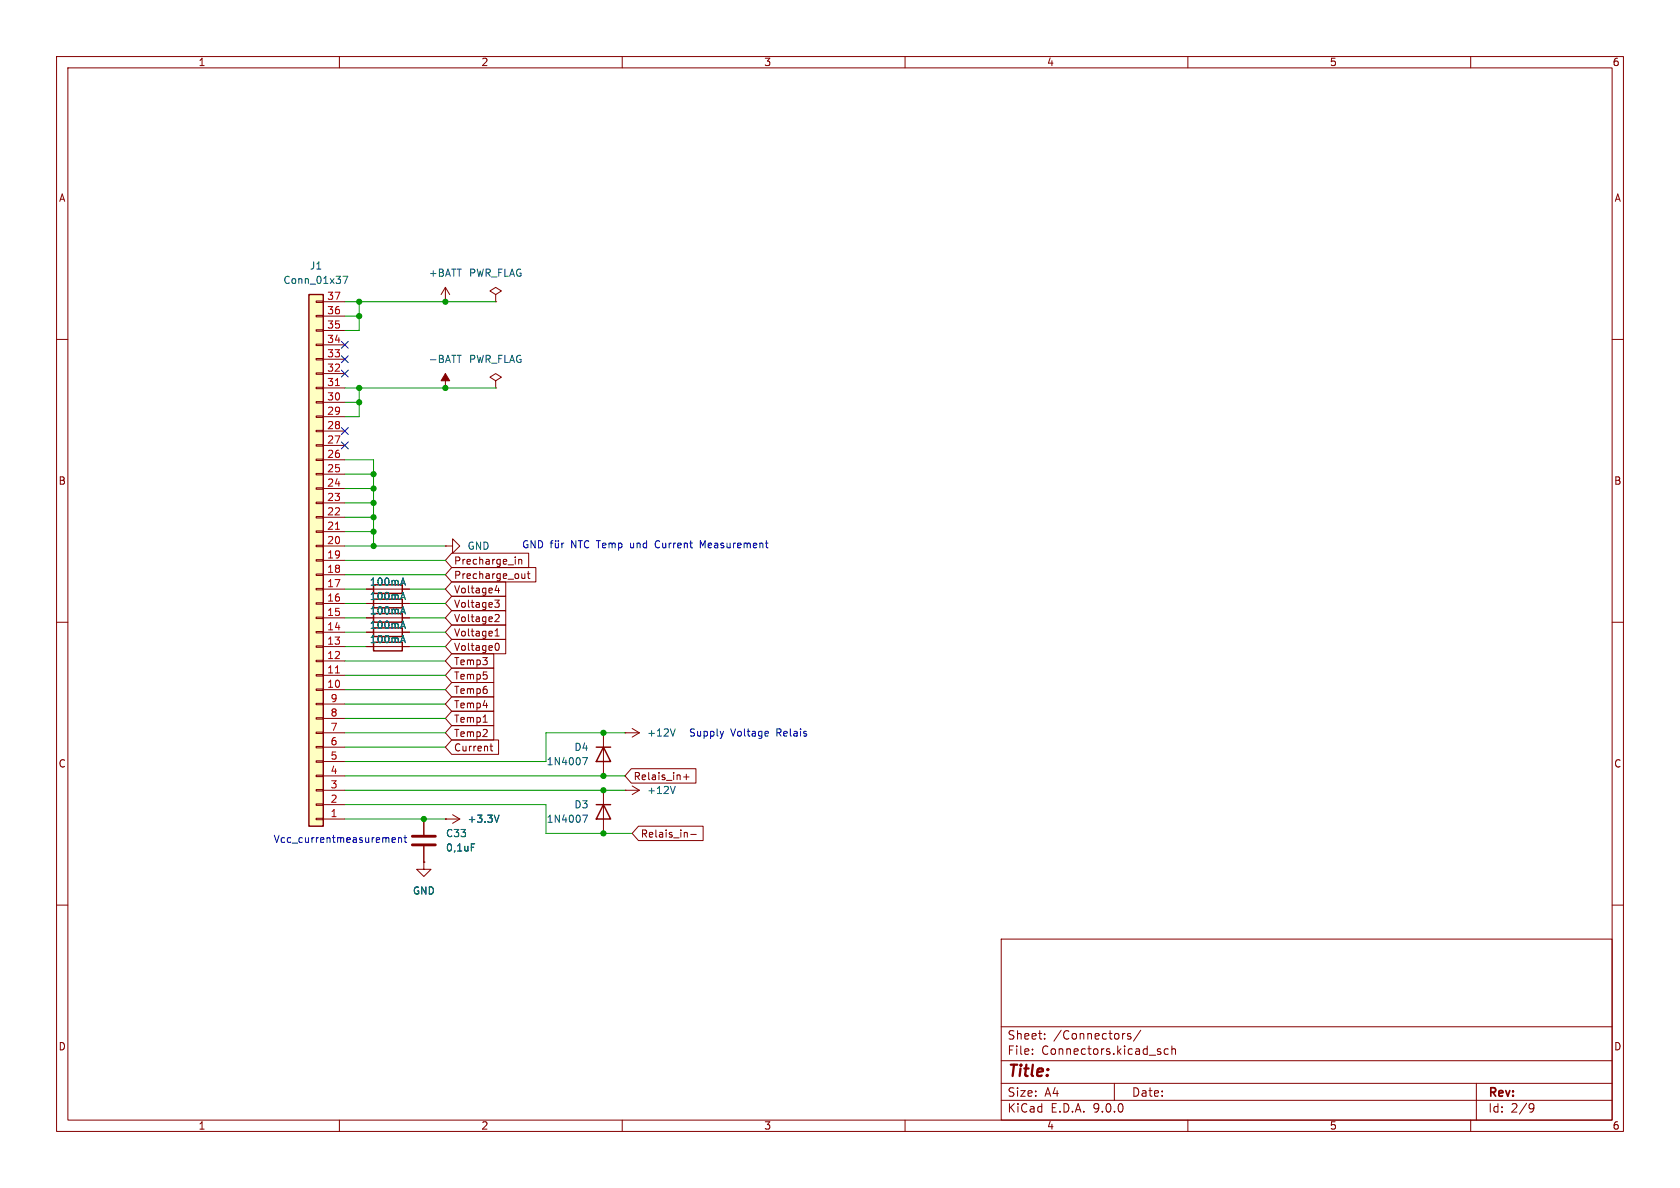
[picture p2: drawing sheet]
<svg xmlns="http://www.w3.org/2000/svg" width="297mm" height="210mm" viewBox="0 0 297 210" stroke-linecap="round" stroke-linejoin="round" font-family="sans-serif">
<g fill="none" stroke="#840000" stroke-width=".18">
<path d="M10 10h277v190h-277zM12 12h273v186h-273zM60 10v2M110 10v2M160 10v2M210 10v2M260 10v2M10 60h2M285 60h2M10 110h2M285 110h2M106.7 139.7v7.6"/>
<path d="M10 160h2M177 166h108v32h-108zM285 160h2M60 198v2M110 198v2M160 198v2M177 194.5h108M177 191.5h108M177 187.5h108M177 181.5h108M182.5 186.3v.1M182.5 185.5v.1"/>
<path d="M184.7 183.6v.1M184.7 182.8v.1M197 191.5v3M198.7 182.7h.2M199.9 182.8l-.4-.1-.2 .2 .1 .2 .5 .2v.3h-.6M201.7 182.1l-1.3 2M205.2 186v.3M206.5 185.5l-.4-.1-.3 .3v.4l.2 .2h.5M207.2 185.5l.2-.1 .3 .1 .1 .9M207.2 184.9v1.5M210 198v2M260 198v2"/>
<path d="M261 191.5v6.5M270.6 195.1l.5 .1a.99 .99 0 0 1-.4 1.4h-.2M271.2 195.7l-.3 .3h-.3"/>
</g>
<path d="M105.4 142.2h2.5M106.7 142.2l1.2 2.6h-2.5z" fill="none" stroke="#840000" stroke-width=".25"/>
<path d="M103 144.1h.8l-.5 1.3" fill="none" stroke="#006464" stroke-width=".18"/>
<path d="M54.6 52.1h2.5v94h-2.5z" fill="#ffffc2"/>
<path d="M54.6 52.1h2.5v94h-2.5zM66 111h5.1v1.5h-5.1zM66 108.5h5.1v1.5h-5.1zM66 113.5h5.1v1.6h-5.1zM66 103.4h5.1v1.5h-5.1zM66 105.9h5.1v1.5h-5.1zM105.4 132.1h2.5M106.7 132.1l1.2 2.5h-2.5z" fill="none" stroke="#840000" stroke-width=".25"/>
<g fill="none" stroke="#840000" stroke-width=".18">
<path d="M55.9 58.3h1.2v.2h-1.2zM55.9 55.8h1.2v.2h-1.2zM55.9 53.2h1.2v.3h-1.2zM57.1 58.4h3.9M57.1 55.9h3.9M57.1 53.3h3.9M78.7 53.3h.1M78.7 50.8v2.5M78.7 50.8l-.7 1.3M78.7 50.8l.8 1.3M87.6 52.1l1-.7-1-.6-1 .6 1 .7v1.2M87.6 53.3h.1"/>
<path d="M55.9 78.6h1.2v.3h-1.2zM55.9 76.1h1.2v.2h-1.2zM55.9 73.5h1.2v.3h-1.2zM55.9 71h1.2v.2h-1.2zM55.9 68.5h1.2v.2h-1.2zM55.9 65.9h1.2v.3h-1.2zM55.9 63.4h1.2v.2h-1.2zM55.9 60.8h1.2v.3h-1.2zM57.1 78.7h3.9M57.1 76.2h3.9M57.1 73.7h3.9M57.1 71.1h3.9"/>
<path d="M57.1 68.6h3.9M57.1 66h3.9M57.1 63.5h3.9M57.1 61h3.9M78.7 68.6h.1M78.7 66v2.6M87.6 67.3l1-.6-1-.7-1 .7 1 .6v1.3M87.6 68.6h.1M55.9 98.9h1.2v.3h-1.2zM55.9 96.4h1.2v.2h-1.2zM55.9 93.9h1.2v.2h-1.2zM55.9 91.3h1.2v.3h-1.2z"/>
<path d="M55.9 88.8h1.2v.2h-1.2zM55.9 86.2h1.2v.3h-1.2zM55.9 83.7h1.2v.2h-1.2zM55.9 81.2h1.2v.2h-1.2zM57.1 99.1h3.9M57.1 96.5h3.9M57.1 94h3.9M57.1 91.4h3.9M57.1 88.9h3.9M57.1 86.4h3.9M57.1 83.8h3.9M57.1 81.3h3.9"/>
<path d="M78.7 96.5h1.3v-1.2l1.3 1.2-1.3 1.3v-1.3M78.7 96.5h.1M79.9 97.8h13.6v2.5h-13.6l-1.2-1.2zM91.7 98.9v.8M91.7 99l.2-.1h.3v.8M55.9 119.3h1.2v.2h-1.2zM55.9 116.7h1.2v.3h-1.2zM55.9 114.2h1.2v.2h-1.2zM55.9 111.6h1.2v.3h-1.2zM55.9 109.1h1.2v.2h-1.2zM55.9 106.6h1.2v.2h-1.2zM55.9 104h1.2v.3h-1.2z"/>
<path d="M55.9 101.5h1.2v.2h-1.2zM57.1 119.4h3.9M57.1 116.8h3.9M57.1 114.3h3.9M57.1 111.8h3.9M57.1 109.2h3.9M57.1 106.7h3.9M57.1 104.1h3.9M57.1 101.6h3.9M64.8 114.3h7.6M64.8 111.8h7.6M64.8 109.2h7.6"/>
<path d="M64.8 106.7h7.6M64.8 104.1h7.6M79.9 110.5h9.5v2.5h-9.5l-1.2-1.2zM79.9 118.1h7.4v2.6h-7.4l-1.2-1.3zM79.9 115.6h7.4v2.5h-7.4l-1.2-1.3zM79.9 107.9h9.5v2.6h-9.5l-1.2-1.3zM79.9 105.4h9.5v2.6h-9.5l-1.2-1.3zM79.9 113h9.5v2.6h-9.5l-1.2-1.3zM79.9 102.9h9.5v2.5h-9.5l-1.2-1.3zM79.9 100.3h14.8v2.6h-14.8l-1.2-1.3zM87.5 106.1h.8l-.5 .5 .4 .1 .1 .4-.3 .3h-.4M87.5 112.4h.8"/>
<path d="M87.5 111.5l.4-.3v1.2M87.6 108.7l.4-.1 .3 .4-.8 .9h.8M87.6 113.8l.2-.1a.68 .68 0 0 1 .5 .6 .68 .68 0 0 1-.5 .7l-.2-.2M87.8 103.5l-.3 .9h.8M88.1 104v.8M92.8 101.4v.9M92.8 102.1l-.2 .2-.3-.1M93.2 101.4h.5M93.4 101v1.1l.3 .2M55.9 139.6h1.2v.2h-1.2zM55.9 137h1.2v.3h-1.2zM55.9 134.5h1.2v.2h-1.2z"/>
<path d="M55.9 132h1.2v.2h-1.2zM55.9 129.4h1.2v.3h-1.2zM55.9 126.9h1.2v.2h-1.2zM55.9 124.3h1.2v.3h-1.2zM55.9 121.8h1.2v.2h-1.2zM57.1 139.7h3.9M57.1 137.2h3.9M57.1 134.6h3.9M57.1 132.1h3.9M57.1 129.5h3.9M57.1 127h3.9M57.1 124.5h3.9"/>
<path d="M57.1 121.9h3.9M79.9 128.3h7.4v2.5h-7.4l-1.2-1.3zM79.9 123.2h7.4v2.5h-7.4l-1.2-1.2zM79.9 120.6h7.4v2.6h-7.4l-1.2-1.3zM79.9 125.7h7.4v2.6h-7.4l-1.2-1.3zM79.9 130.8h8.2v2.6h-8.2l-1.2-1.3zM85.4 127.7h.7M86.6 131.9h.5M86.8 131.5v1.1l.3 .2M106.7 129.5v7.7M110.5 129.5h.1M110.5 139.7h.1"/>
<path d="M110.5 139.7h2.5M110.5 129.5h2.5M111.6 135.9h11.4v2.5h-11.4l-1.1-1.2zM111.8 128.8l1.2 .7M111.8 138.9l1.2 .8M113 129.5l-1.2 .8M113 139.7l-1.2 .8M120.8 137.3h1M121.3 136.9v.9M55.9 144.7h1.2v.2h-1.2zM55.9 142.1h1.2v.3h-1.2zM57.1 144.8h3.9"/>
<path d="M57.1 142.2h3.9M74.9 152.4v1.3h1.3l-1.3 1.2-1.2-1.2h1.2M74.9 152.4h.1M74.9 144.8v2.8M74.9 149.6v2.8M78.7 144.8h.1M78.7 144.8h2.6M80 144l1.3 .8M81.3 144.8l-1.3 .7M112.9 146h11.4v2.6h-11.4l-1.1-1.3zM122.1 147.5h1"/>
</g>
<path d="M59.3 68.2h.7M59.3 93.6h.7M59.3 119h.7" fill="none" stroke="#a90000" stroke-width=".18"/>
<g fill="none" stroke="#006464" stroke-width=".18">
<path d="M60.6 48.8h.9l-.6 1.3M80.8 62.8h.8M70.9 110.7h.6M70.9 108.2h.6M70.9 113.2h.6M70.9 103.1h.6M70.9 105.6h.6M71.2 109.8l.5 1.3M71.2 107.3l.5 1.2M71.2 112.3l.5 1.3M71.2 102.2l.5 1.2M71.2 104.7l.5 1.3"/>
<path d="M103 133.9h.8l-.5 1.3M119.4 128.8l-.5 1.3M119.4 139l-.5 1.3M83.3 149.2h.6M88.2 144.1l-.4 1.3"/>
</g>
<path d="M72.9 147.8h4.1M72.9 149.4h4.1" fill="none" stroke="#840000" stroke-width=".51"/>
<path d="M78.7 66l.8 1.3h-1.5z" fill="#840000" stroke="#840000" stroke-width=".18"/>
<g fill="none" stroke="#009600" stroke-width=".18">
<path d="M61 53.3h26.6M61 55.9h2.5M63.5 53.3v5.1h-2.5M61 68.6h26.6M61 71.1h2.5M63.5 68.6v5.1h-2.5M61 81.3h5v15.2M61 86.4h5M61 88.9h5M61 91.4h5M61 96.5h17.7M61 99.1h17.7"/>
<path d="M61 94h5M61 83.8h5M61 101.6h17.7M61 104.1h3.8M61 106.7h3.8M61 114.3h3.8M61 109.2h3.8M61 111.8h3.8M61 119.4h17.7M61 116.8h17.7M72.4 104.1h6.3M72.4 106.7h6.3"/>
<path d="M72.4 114.3h6.3M72.4 109.2h6.3M72.4 111.8h6.3M61 137.2h49.5M61 129.5h17.7M61 124.5h17.7M61 132.1h17.7M61 121.9h17.7M61 127h17.7M61 139.7h49.5M110.5 129.5h-14v5.1h-35.5M61 142.2h35.5v5.1h15.3"/>
<path d="M61 144.8h17.7"/>
</g>
<path d="M60.4 60.4l1.2 1.2M60.4 78.1l1.2 1.2M60.4 75.6l1.2 1.2M60.4 62.9l1.2 1.2M60.4 65.4l1.2 1.2M61.6 60.4l-1.2 1.2M61.6 78.1l-1.2 1.2M61.6 75.6l-1.2 1.2M61.6 62.9l-1.2 1.2M61.6 65.4l-1.2 1.2" fill="none" stroke="#000084" stroke-width=".18"/>
<g fill="none" stroke="#0000c2" stroke-width=".18">
<path d="M93.3 95.6a.59 .59 0 0 0-.8 .6 .59 .59 0 0 0 .8 .6v-.5h-.2M94.6 95.6v1.2l-.7-1.2v1.2M95.2 95.6a.64 .64 0 0 1 .7 .6 .64 .64 0 0 1-.7 .6zM97.3 96h.4M97.7 95.6l-.3 .2v1M98.2 96v.8h.3l.2-.1M98.2 95.6v.1M98.7 95.6v.1M98.7 96v.8M99.3 96v.8M99.7 96l-.4 .2M116.1 95.6l-.3 .5 .3 .7"/>
<path d="M124.2 96.5l-.4-.9v1.2M127.9 129.3l-.3 .8M135.7 129.3l.1 .3-.6 .1M135.8 130.1h-.1M69.3 148.5l.6-.1-.1-.3h-.3l-.2 .2 .1 .6h.4M70.4 148.2l.2-.1h.3l.1 .8M70.4 148.1v.8M71.4 148.1h.5M71.6 147.6v1.1l.3 .2"/>
</g>
<g fill="#009600" stroke="#009600" stroke-width=".18">
<circle cx="106.7" cy="129.5" r=".46"/>
<circle cx="63.5" cy="55.9" r=".46"/>
<circle cx="63.5" cy="53.3" r=".46"/>
<circle cx="78.7" cy="53.3" r=".46"/>
<circle cx="78.7" cy="68.6" r=".46"/>
<circle cx="63.5" cy="68.6" r=".46"/>
<circle cx="66" cy="83.8" r=".46"/>
<circle cx="66" cy="86.4" r=".46"/>
<circle cx="63.5" cy="71.1" r=".46"/>
<circle cx="66" cy="88.9" r=".46"/>
<circle cx="66" cy="91.4" r=".46"/>
<circle cx="66" cy="94" r=".46"/>
<circle cx="66" cy="96.5" r=".46"/>
<circle cx="74.9" cy="144.8" r=".46"/>
<circle cx="106.7" cy="137.2" r=".46"/>
<circle cx="106.7" cy="147.3" r=".46"/>
<circle cx="106.7" cy="139.7" r=".46"/>
</g>
<text font-size="2.8" fill="#840000" x="178" y="190.9">Title:</text>
<g font-size="2.1" fill="#840000">
<text x="178" y="184">Sheet:</text>
<text x="186.2" y="184">/Connectors/</text>
<text x="178" y="186.7">File:</text>
<text x="184.1" y="186.7">Connectors.kicad_sch</text>
<text x="178" y="196.9">KiCad</text>
<text x="178" y="194.1">Size:</text>
<text x="184.7" y="194.1">A4</text>
<text x="185.7" y="196.9">E.D.A.</text>
<text x="193.3" y="196.9">9.0.0</text>
<text x="200" y="194.1">Date:</text>
<text x="263" y="194.3">Rev:</text>
<text x="263" y="196.9">Id:</text>
<text x="267.1" y="196.9">2/9</text>
</g>
<g font-size="1.8" fill="#840000">
<text x="35" y="11.9">1</text>
<text x="85" y="11.9">2</text>
<text x="135" y="11.9">3</text>
<text x="185" y="11.9">4</text>
<text x="235" y="11.9">5</text>
<text x="285" y="11.9">6</text>
<text x="10.3" y="35.9">A</text>
<text x="285.3" y="35.9">A</text>
<text x="10.3" y="85.9">B</text>
<text x="285.3" y="85.9">B</text>
<text x="80.2" y="100">Precharge_in</text>
<text x="80.2" y="107.6">Voltage3</text>
<text x="80.2" y="105.1">Voltage4</text>
<text x="80.2" y="102.6">Precharge_out</text>
<text x="80.2" y="112.7">Voltage1</text>
<text x="80.2" y="110.2">Voltage2</text>
<text x="80.2" y="117.8">Temp3</text>
<text x="80.2" y="115.3">Voltage0</text>
<text x="80.2" y="125.4">Temp4</text>
<text x="80.2" y="120.3">Temp5</text>
<text x="80.2" y="122.9">Temp6</text>
<text x="80.2" y="130.5">Temp2</text>
<text x="80.2" y="128">Temp1</text>
<text x="10.3" y="135.9">C</text>
<text x="80.2" y="133">Current</text>
<text x="285.3" y="135.9">C</text>
<text x="111.9" y="138.1">Relais_in+</text>
<text x="113.2" y="148.3">Relais_in-</text>
<text x="10.3" y="185.9">D</text>
<text x="285.3" y="185.9">D</text>
<text x="35" y="199.9">1</text>
<text x="85" y="199.9">2</text>
<text x="135" y="199.9">3</text>
<text x="185" y="199.9">4</text>
<text x="235" y="199.9">5</text>
<text x="285" y="199.9">6</text>
</g>
<g font-size="1.8" fill="#006464">
<text x="54.7" y="47.9">J1</text>
<text x="50" y="50.4">Conn_01x37</text>
<text x="75.7" y="49.1">+BATT</text>
<text x="82.8" y="49.1">PWR_FLAG</text>
<text x="75.7" y="64.4">-BATT</text>
<text x="82.8" y="64.4">PWR_FLAG</text>
<text x="82.6" y="97.4">GND</text>
<text x="65.3" y="103.7">100mA</text>
<text x="65.3" y="106.3">100mA</text>
<text x="65.3" y="111.4">100mA</text>
<text x="65.3" y="108.8">100mA</text>
<text x="65.3" y="113.9">100mA</text>
<text x="114.3" y="130.4">+12V</text>
<text x="96.5" y="135.5">1N4007</text>
<text x="101.4" y="132.9">D4</text>
<text x="101.4" y="143.1">D3</text>
<text x="114.3" y="140.6">+12V</text>
<text x="78.7" y="148.2">C33</text>
<text x="82.6" y="145.6">+3.3V</text>
<text x="96.5" y="145.6">1N4007</text>
<text x="78.7" y="150.7">0,1uF</text>
<text x="72.9" y="158.3">GND</text>
</g>
<g font-size="1.8" fill="#a90000">
<text x="57.7" y="53.1">37</text>
<text x="57.7" y="58.2">35</text>
<text x="57.7" y="55.6">36</text>
<text x="57.7" y="65.8">32</text>
<text x="57.7" y="63.2">33</text>
<text x="57.7" y="60.7">34</text>
<text x="57.7" y="70.9">30</text>
<text x="57.7" y="68.3">31</text>
<text x="57.7" y="75.9">28</text>
<text x="57.7" y="73.4">29</text>
<text x="57.7" y="83.6">25</text>
<text x="57.7" y="81">26</text>
<text x="57.7" y="78.5">27</text>
<text x="57.7" y="88.6">23</text>
<text x="57.7" y="86.1">24</text>
<text x="57.7" y="93.7">21</text>
<text x="57.7" y="91.2">22</text>
<text x="57.7" y="101.3">18</text>
<text x="57.7" y="98.8">19</text>
<text x="57.7" y="96.3">20</text>
<text x="57.7" y="106.4">16</text>
<text x="57.7" y="103.9">17</text>
<text x="57.7" y="111.5">14</text>
<text x="57.7" y="109">15</text>
<text x="57.7" y="119.1">11</text>
<text x="57.7" y="116.6">12</text>
<text x="57.7" y="114">13</text>
<text x="57.7" y="121.7">10</text>
<text x="58.3" y="124.2">9</text>
<text x="58.3" y="131.8">6</text>
<text x="58.3" y="129.3">7</text>
<text x="58.3" y="126.7">8</text>
<text x="58.3" y="136.9">4</text>
<text x="58.3" y="134.4">5</text>
<text x="58.3" y="142">2</text>
<text x="58.3" y="139.4">3</text>
<text x="58.3" y="144.5">1</text>
</g>
<g font-size="1.8" fill="#0000c2">
<text x="101.1" y="97.1">NTC Temp</text>
<text x="111.9" y="97.1">und</text>
<text x="116.5" y="97.1">Current</text>
<text x="124.6" y="97.1">Measurement</text>
<text x="121.7" y="130.4">Supply</text>
<text x="129.2" y="130.4">Voltage</text>
<text x="137.4" y="130.4">Relais</text>
<text x="48.3" y="149.2">Vcc_currentmeasurement</text>
</g>
</svg>
